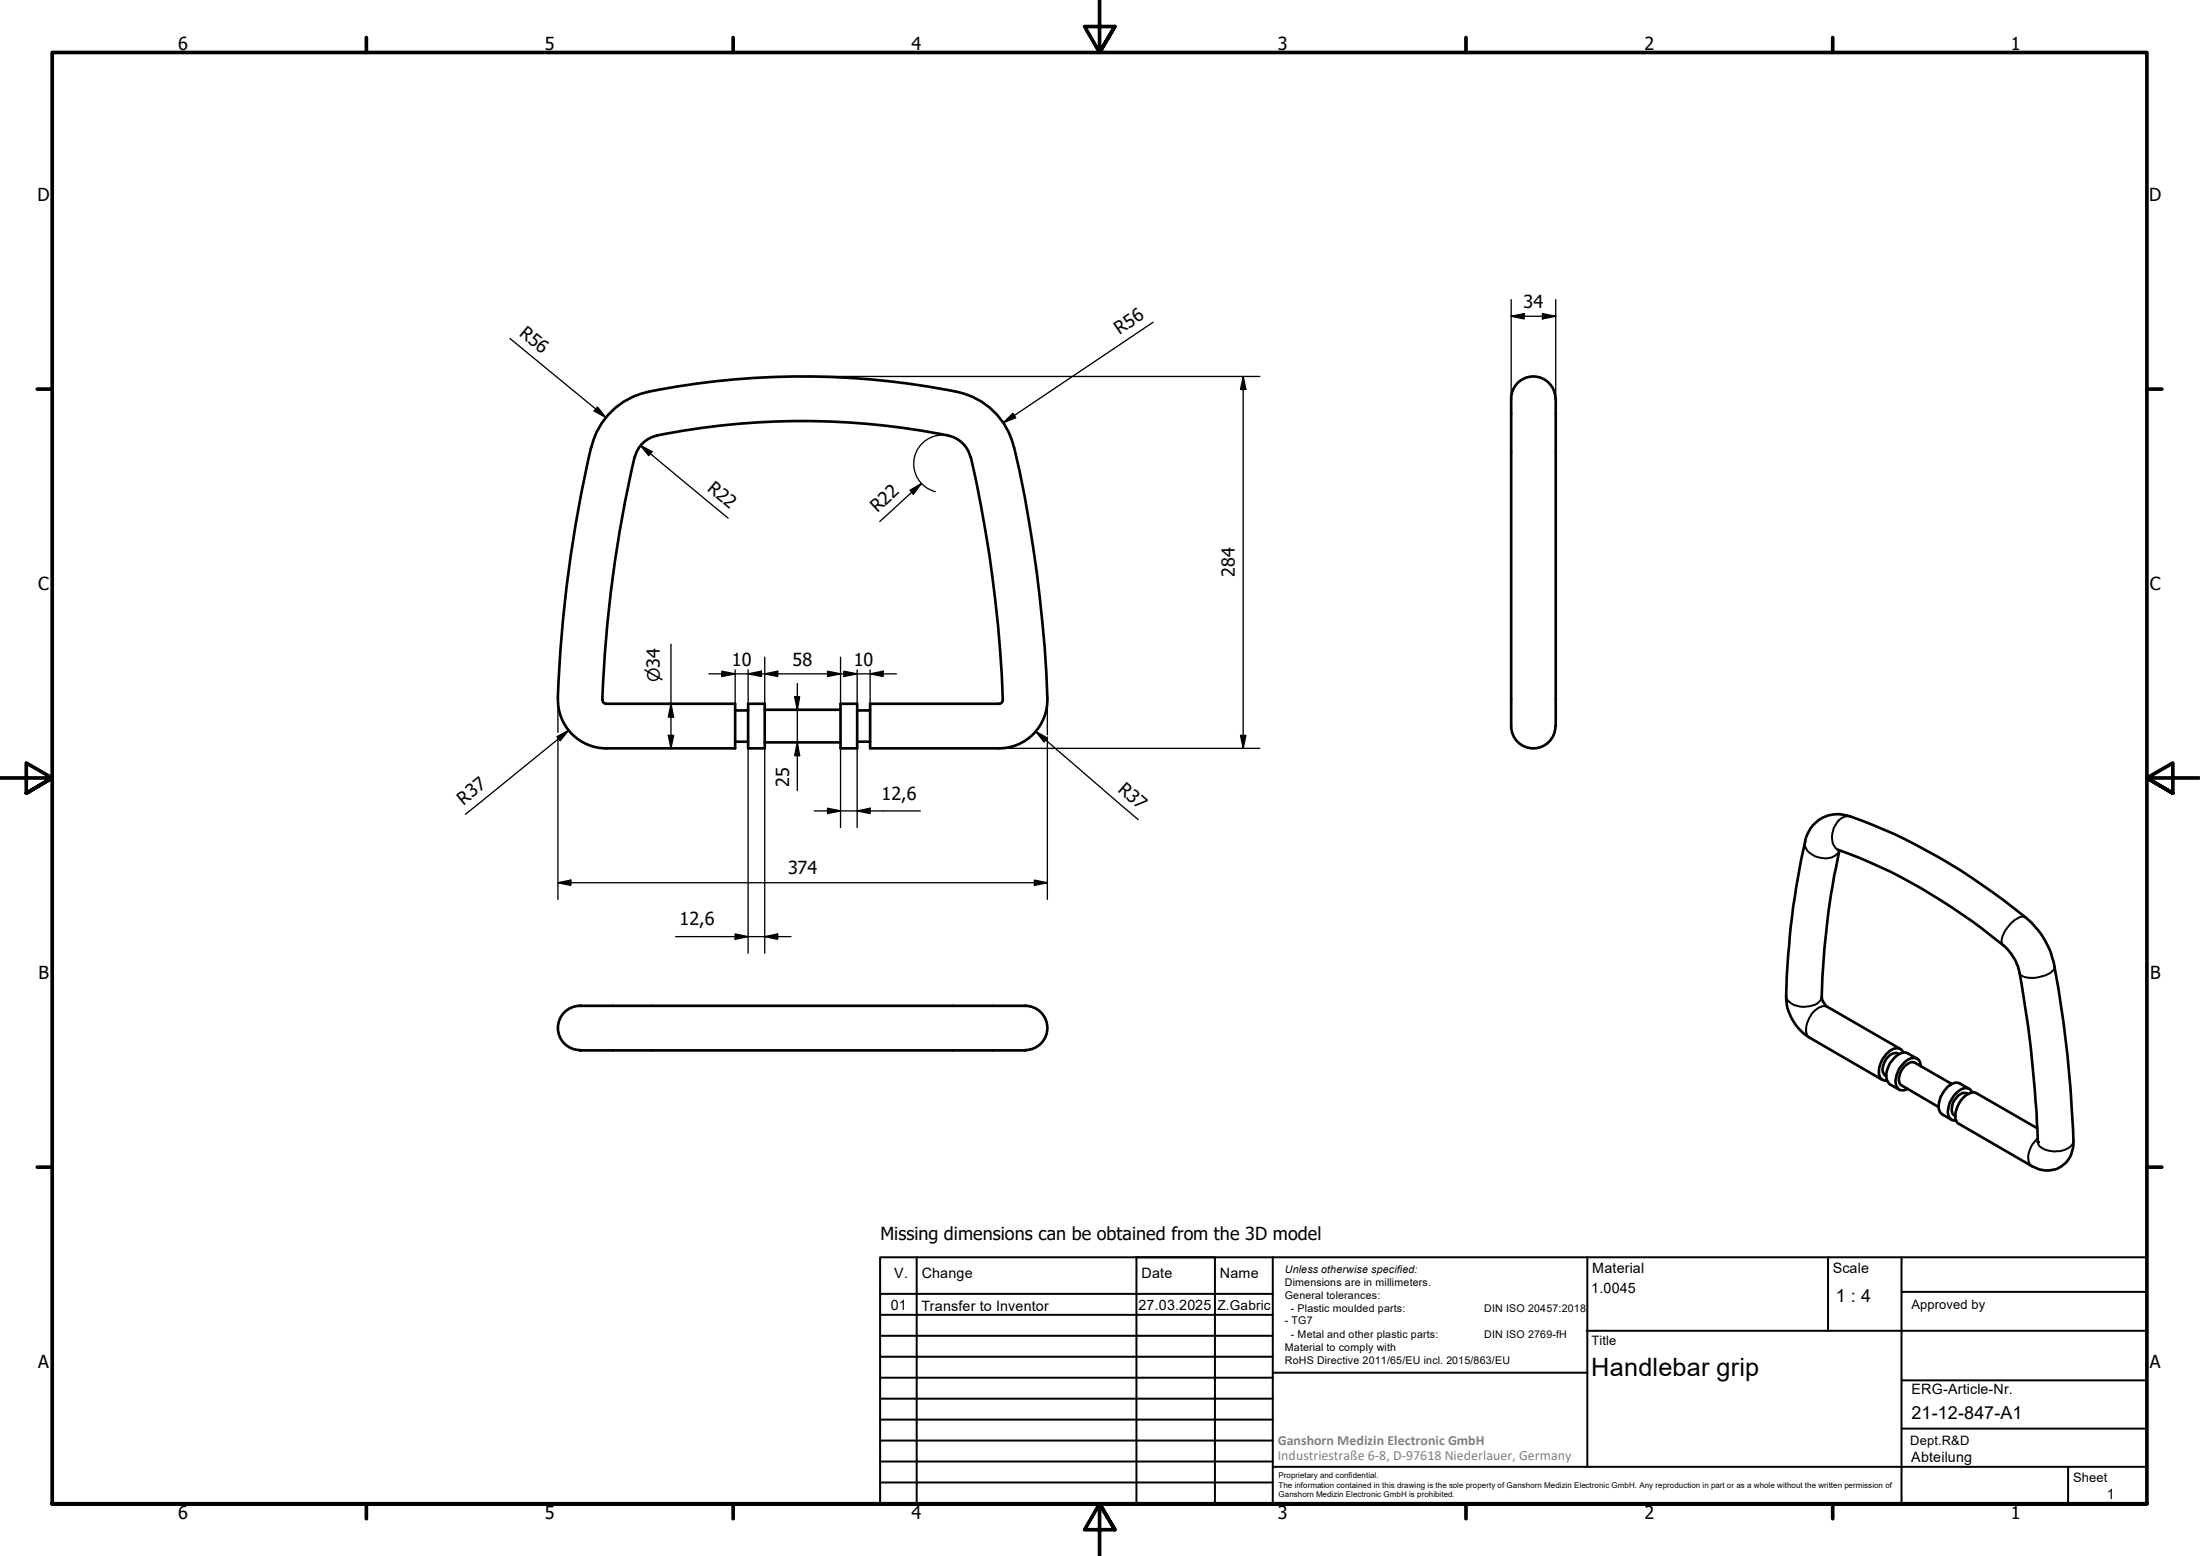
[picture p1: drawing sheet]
<svg xmlns="http://www.w3.org/2000/svg" width="420mm" height="297mm" viewBox="0 0 420 297" stroke-linecap="round" stroke-linejoin="round" font-family="sans-serif">
<!-- layer: Visible (ISO) -->
<g fill="none" stroke="#000" stroke-width=".51">
<path d="M123.8 74.8a148.4 148.4 0 0 1 60.2 .3 14 14 0 0 1 9.6 10.3M123.8 74.8a14 14 0 0 0-10.9 10.6M297.1 76.1a4.2 4.2 0 0 0-4.3-4.2 4.2 4.2 0 0 0-4.2 4.2v62.5M297.1 76.1v62.5M112.9 85.4a253.9 253.9 0 0 0-6.4 47.8M121.2 87.3a245.4 245.4 0 0 0-6.2 46.2M125.4 83.1a141.4 141.4 0 0 1 55.7 0M125.5 83.2a5.5 5.5 0 0 0-4.3 4.1M181.1 83.2a5.5 5.5 0 0 1 4.2 4.1M185.4 87.3a247.3 247.3 0 0 1 6.1 46.5l-.3 .4-.4 .2M193.7 85.4a254.2 254.2 0 0 1 6.3 47.9M106.6 133.3a9.2 9.2 0 0 0 9.2 9.6h24.6v-8.5h-24.6l-.5-.3-.2-.5"/>
<path d="M140.4 135.6h2.5M142.9 134.4h3.1v8.5h-3.1zM146 135.5h14.5M160.5 134.4h3.2v8.5h-3.2zM163.7 135.6h2.5M190.8 134.4h-24.6v8.5h24.6M200 133.3a9.2 9.2 0 0 1-9.2 9.6M288.6 138.6a4.2 4.2 0 0 0 4.2 4.3 4.2 4.2 0 0 0 4.3-4.3M140.4 141.6h2.5M146 141.7h14.5M163.7 141.6h2.5M351 162.2a103.5 103.5 0 0 1 32.3 19l.6 .6a8.5 8.5 0 0 1 1.8 3.9 232.3 232.3 0 0 1 3.5 32.3"/>
<path d="M351.3 162.4a143.5 143.5 0 0 0-3.3 28.4l.9 1.3 14.1 8.2M110.8 192a4.2 4.2 0 0 0-4.2 4.2 4.2 4.2 0 0 0 4.2 4.3M110.8 192h85M195.8 192a4.2 4.2 0 0 1 4.2 4.2 4.2 4.2 0 0 1-4.2 4.3M110.8 200.5h85M359.5 206.2l-13.9-8.1a9.4 9.4 0 0 1-4.5-8.1 136.5 136.5 0 0 1 4-30.6 6.3 6.3 0 0 1 8.3-3.5 112.7 112.7 0 0 1 34.5 20.2 16.1 16.1 0 0 1 4.5 8.4 210.8 210.8 0 0 1 3.5 34.6 5.1 5.1 0 0 1-7.9 3.5l-13.9-8a2.12 2.12 0 0 1-.5-2.8 4.4 4.4 0 0 1 3.3-3.3l.6 .2 11.6 6.7M362.6 201.2a1.87 1.87 0 0 0-2.4 1 2.77 2.77 0 0 0-.3 3l.3 .2M363.5 201a1.35 1.35 0 0 0-2.2-.6 4.9 4.9 0 0 0-2.3 5 1.37 1.37 0 0 0 1.4 .9M366.1 202.1l-1.7-1a2.26 2.26 0 0 0-2.7 .9 4.6 4.6 0 0 0-1.3 4.2l.5 .8 1.8 1M366.8 203.6a1.45 1.45 0 0 0-.7-1.5 1.45 1.45 0 0 0-1.6 .1 4.9 4.9 0 0 0-2.4 5 1.4 1.4 0 0 0 2.3 .7M372.7 206.9l-7-4a2.26 2.26 0 0 0-2.5 1.4 2.24 2.24 0 0 0 0 2.9l7 4.1M375.9 208.8a1.55 1.55 0 0 0-2.2 .7 2.96 2.96 0 0 0-.7 3.2l.4 .3"/>
<path d="M376.1 207.9l-1.8-1a2.26 2.26 0 0 0-2.6 .9 4.9 4.9 0 0 0-1.4 3.9l.2 .6 .4 .4 1.8 1.1M376.7 208.5a1.55 1.55 0 0 0-2.6-.3 4.9 4.9 0 0 0-2 4.8l.4 .5a1.15 1.15 0 0 0 1.1 .4"/>
</g>
<g fill="#000">
<circle cx="110.8" cy="192" r=".25"/>
<circle cx="195.8" cy="192" r=".25"/>
<circle cx="110.8" cy="200.5" r=".25"/>
<circle cx="195.8" cy="200.5" r=".25"/>
<circle cx="389.2" cy="218" r=".25"/>
</g>
<!-- layer: Visible Narrow (ISO) -->
<path d="M353.4 155.9a2.65 2.65 0 0 0-2.9 1.8 3.6 3.6 0 0 0 .4 4.5l.3 .1M344.7 160.7a2.42 2.42 0 0 0 1.6 2.5 3.8 3.8 0 0 0 4.9-.5l.1-.3M386.9 175.2l-.2-.1a2.86 2.86 0 0 0-2.7 1.2 5.6 5.6 0 0 0-1.7 3.5l.3 .7M341.1 190a2.31 2.31 0 0 0 2.1 2 4.6 4.6 0 0 0 4.3-.9l.4-.9M349 192.2a2.72 2.72 0 0 0-3 1.3 4.3 4.3 0 0 0-.8 4.2l.4 .4M392.4 184.5a1.39 1.39 0 0 1-1 1.4 6.1 6.1 0 0 1-5.3 .4l-.4-.6M389.1 217.3a4.5 4.5 0 0 0-1.5 4.9l.4 .4M396 217.8a2.4 2.4 0 0 1-2.1 1.8 4.7 4.7 0 0 1-4.6-1l-.1-.6" fill="none" stroke="#000" stroke-width=".38"/>
<!-- layer: Border (ISO) -->
<g fill="none" stroke="#000" stroke-width=".7">
<path d="M70 7.2v2.8M140 7.2v2.8M210 0v10l-2.9-4.9h5.8l-2.9 4.9 2.9-4.9M280 7.2v2.8M350 7.2v2.8M7.1 74.3h2.9M410 74.3h2.9M0 148.5h10l-5-2.8v5.7l5-2.9-5 2.9M420 148.5h-10l5-2.8v5.7l-5-2.9 5 2.9M7.1 222.8h2.9M410 222.8h2.9M10 287.1v-277.1h400v277.1h-400h400"/>
<path d="M70 287.1v2.8M140 287.1v2.8M212.9 292l-2.9-4.9 2.9 4.9h-5.8l2.9-4.9v9.9M280 287.1v2.8M350 287.1v2.8"/>
</g>
<!-- layer: TitleBlock -->
<g fill="none" stroke="#000" stroke-width=".38">
<path d="M168.1 251h75M168.1 247h75M168.1 255h75M168.1 259h75M175.1 240v47M216.9 240h15M217 240v47M232 240v47M243.1 240.1v46.9h-75v-47h241.9v47.1h-167M303 254h107M303.1 240v40M349.1 240v14"/>
<path d="M363.2 240v47.1M363.2 246.6h46.8M168.1 271h75M168.1 263h75M168.1 267h75M168.1 275h75M168.1 279h75M243.1 262.1h60M363.2 272.7h46.8M363.2 263.5h46.8M168.1 283h75M216.9 287h15"/>
<path d="M243.1 280h166.9M395 280.1v7"/>
</g>
<!-- layer: Dimension (ISO) -->
<g fill="none" stroke="#000" stroke-width=".25">
<path d="M288.6 57.2v29.1M294.6 59.9l2.5 .5-2.5 .5zM297.1 57.2v29.1M97.4 64.6l18.3 15.1M114.1 77.7l1.6 2-2.2-1.2zM153.3 71.9h87.3M220.2 61.5l-28.6 19.2M237.4 71.9l.5 2.4h-1zM237.4 71.9v71M288.6 60.4l2.5-.5v1zM288.6 60.4h8.5M122.3 85l2.2 1.2-.6 .8z"/>
<path d="M122.3 85l16.8 13.9M173.8 93.6l2.2-1.3-1.6 2zM176 92.3l-8 7.3M181.1 83.2a5.5 5.5 0 0 0-6.5 4.1 5.5 5.5 0 0 0 4 6.6M191.6 80.7l1.8-1.8 .6 .8zM106.6 133.3v6.5M108.6 139.4l-19.7 16M128.1 134.4l.6 2.5h-1.1zM128.1 123v19.9M135.4 128.6h35.8M137.9 128.1l2.5 .5-2.5 .5zM140.4 127.9v6.5"/>
<path d="M142.9 128.6l2.5-.5v1zM142.9 127.9v6.5M146 128.6l2.5-.5v1zM146 125.5v8.9M151.8 133h.9l-.4 2.5zM152.3 130.5v20.4M158.1 128.1l2.4 .5-2.4 .5zM160.5 125.5v8.9M161.2 128.1l2.5 .5-2.5 .5zM163.7 127.9v6.5M166.2 128.6l2.5-.5v1zM166.2 127.9v6.5"/>
<path d="M197.8 139.6l2.2 1.3-.6 .8zM197.8 139.6l19.6 16.8M200 133.3v7M106.4 140.6l2.2-1.2-1.6 2zM106.6 140.7v31M127.6 140.4h1.1l-.6 2.5zM142.9 142.9v39.1M146 142.9v39.1M152.3 141.7l.4 2.6h-.9zM155.5 154.8h20.3M158.1 154.3l2.4 .5-2.4 .5zM160.5 142.9v15.1"/>
<path d="M163.7 154.8l2.5-.5v1zM163.7 142.9v15.1M190.8 142.9h49.8M200 140.7v31M236.9 140.4h1l-.5 2.5zM106.6 168.5l2.4-.5v1zM106.6 168.5h93.4M129 178.8h22.1M140.4 178.3l2.5 .5-2.5 .5zM146 178.8l2.5-.5v1zM197.5 168l2.5 .5-2.5 .5z"/>
</g>
<g fill="#000">
<path d="M288.6 60.4l2.5-.5v1zM114.1 77.7l1.6 2-2.2-1.2zM191.6 80.7l1.8-1.8 .6 .8zM237.4 71.9l.5 2.4h-1zM294.6 59.9l2.5 .5-2.5 .5zM122.3 85l2.2 1.2-.6 .8zM173.8 93.6l2.2-1.3-1.6 2zM128.1 134.4l.6 2.5h-1.1zM137.9 128.1l2.5 .5-2.5 .5zM142.9 128.6l2.5-.5v1zM146 128.6l2.5-.5v1zM151.8 133h.9l-.4 2.5z"/>
<path d="M158.1 128.1l2.4 .5-2.4 .5zM161.2 128.1l2.5 .5-2.5 .5zM166.2 128.6l2.5-.5v1zM106.4 140.6l2.2-1.2-1.6 2zM127.6 140.4h1.1l-.6 2.5zM152.3 141.7l.4 2.6h-.9zM158.1 154.3l2.4 .5-2.4 .5zM163.7 154.8l2.5-.5v1zM197.8 139.6l2.2 1.3-.6 .8zM236.9 140.4h1l-.5 2.5zM106.6 168.5l2.4-.5v1zM140.4 178.3l2.5 .5-2.5 .5z"/>
<path d="M146 178.8l2.5-.5v1zM197.5 168l2.5 .5-2.5 .5z"/>
</g>
<text font-size="4.8" x="303.9" y="262.6">Handlebar grip</text>
<g font-size="3.4">
<text x="34" y="9.6">6</text>
<text x="104.1" y="9.6">5</text>
<text x="174.1" y="9.6">4</text>
<text x="244" y="9.6">3</text>
<text x="314.1" y="9.6">2</text>
<text x="384" y="9.6">1</text>
<text x="7.2" y="38.4">D</text>
<text x="410.5" y="38.4">D</text>
<text x="291" y="58.8">34</text>
<text x="99" y="63.9" transform="rotate(39 99 63.9)">R56</text>
<text x="213.8" y="63.9" transform="rotate(-34 213.8 63.9)">R56</text>
<text x="134.9" y="93.5" transform="rotate(40 134.9 93.5)">R22</text>
<text x="167.6" y="98" transform="rotate(-43 167.6 98)">R22</text>
<text x="7.3" y="112.6">C</text>
<text x="235.8" y="110.2" transform="rotate(-90 235.8 110.2)">284</text>
<text x="410.6" y="112.6">C</text>
<text x="139.8" y="127">10</text>
<text x="151.4" y="127">58</text>
<text x="163.1" y="127">10</text>
<text x="88.5" y="153.8" transform="rotate(-39 88.5 153.8)">R37</text>
<text x="150.7" y="150.2" transform="rotate(-90 150.7 150.2)">25</text>
<text x="168.3" y="152.6">12,6</text>
<text x="213.4" y="150.9" transform="rotate(41 213.4 150.9)">R37</text>
<text x="150.5" y="166.9">374</text>
<text x="129.8" y="176.6">12,6</text>
<text x="7.4" y="186.9">B</text>
<text x="410.7" y="186.9">B</text>
<text x="168.1" y="236.7">Missing dimensions can be obtained from the 3D model</text>
<text x="350.6" y="248.5">1 : 4</text>
<text x="7.3" y="261.2">A</text>
<text x="410.6" y="261.2">A</text>
<text x="365.1" y="270.9">21-12-847-A1</text>
<text x="34" y="289.9">6</text>
<text x="104.1" y="289.9">5</text>
<text x="174.1" y="289.9">4</text>
<text x="244" y="289.9">3</text>
<text x="314.1" y="289.9">2</text>
<text x="384" y="289.9">1</text>
</g>
<text font-size="3.2" x="126" y="130.3" transform="rotate(-90 126 130.3)">⌀34</text>
<g font-size="2.7">
<text x="170.8" y="244">V.</text>
<text x="176" y="244">Change</text>
<text x="218" y="244">Date</text>
<text x="233" y="244">Name</text>
<text x="304.1" y="243">Material</text>
<text x="350" y="243.1">Scale</text>
<text x="170.1" y="250.1">01</text>
<text x="176" y="250.2">Transfer to Inventor</text>
<text x="217.4" y="250">27.03.2025</text>
<text x="303.9" y="246.8">1.0045</text>
<text x="365.1" y="266.1">ERG-Article-Nr.</text>
<text x="365" y="279">Abteilung</text>
<text x="402.3" y="286.2">1</text>
</g>
<g font-size="2.7" fill="#808080">
<text x="244" y="275.8">Ganshorn Medizin Electronic GmbH</text>
<text x="244" y="278.7">Industriestraße 6-8, D-97618 Niederlauer, Germany</text>
</g>
<text font-size="2.6" x="232.5" y="250.1">Z.Gabric</text>
<g font-size="2.5">
<text x="365.1" y="249.9">Approved by</text>
<text x="304" y="256.8">Title</text>
<text x="364.8" y="275.8">Dept.R&amp;D</text>
<text x="395.9" y="282.9">Sheet</text>
</g>
<g font-size="2">
<text x="245.4" y="242.9">Unless otherwise specified:</text>
<text x="245.4" y="245.4">Dimensions are in millimeters.</text>
<text x="245.4" y="247.9">General tolerances:</text>
<text x="246.5" y="250.4">- Plastic moulded parts:</text>
<text x="283.5" y="250.4">DIN ISO 20457:2018</text>
<text x="245.4" y="252.8">- TG7</text>
<text x="245.4" y="257.9">Material to comply with</text>
<text x="246.5" y="255.4">- Metal and other plastic parts:</text>
<text x="283.5" y="255.4">DIN ISO 2769-fH</text>
<text x="245.4" y="260.3">RoHS Directive 2011/65/EU incl. 2015/863/EU</text>
</g>
<g font-size="1.5">
<text x="244.2" y="282.2">Proprietary and confidential.</text>
<text x="244.2" y="284">The information contained in this drawing is the sole property of Ganshorn Medizin Electronic GmbH. Any reproduction in part or as a whole without the written permission of</text>
<text x="244.2" y="285.8">Ganshorn Medizin Electronic GmbH is prohibited.</text>
</g>
</svg>
